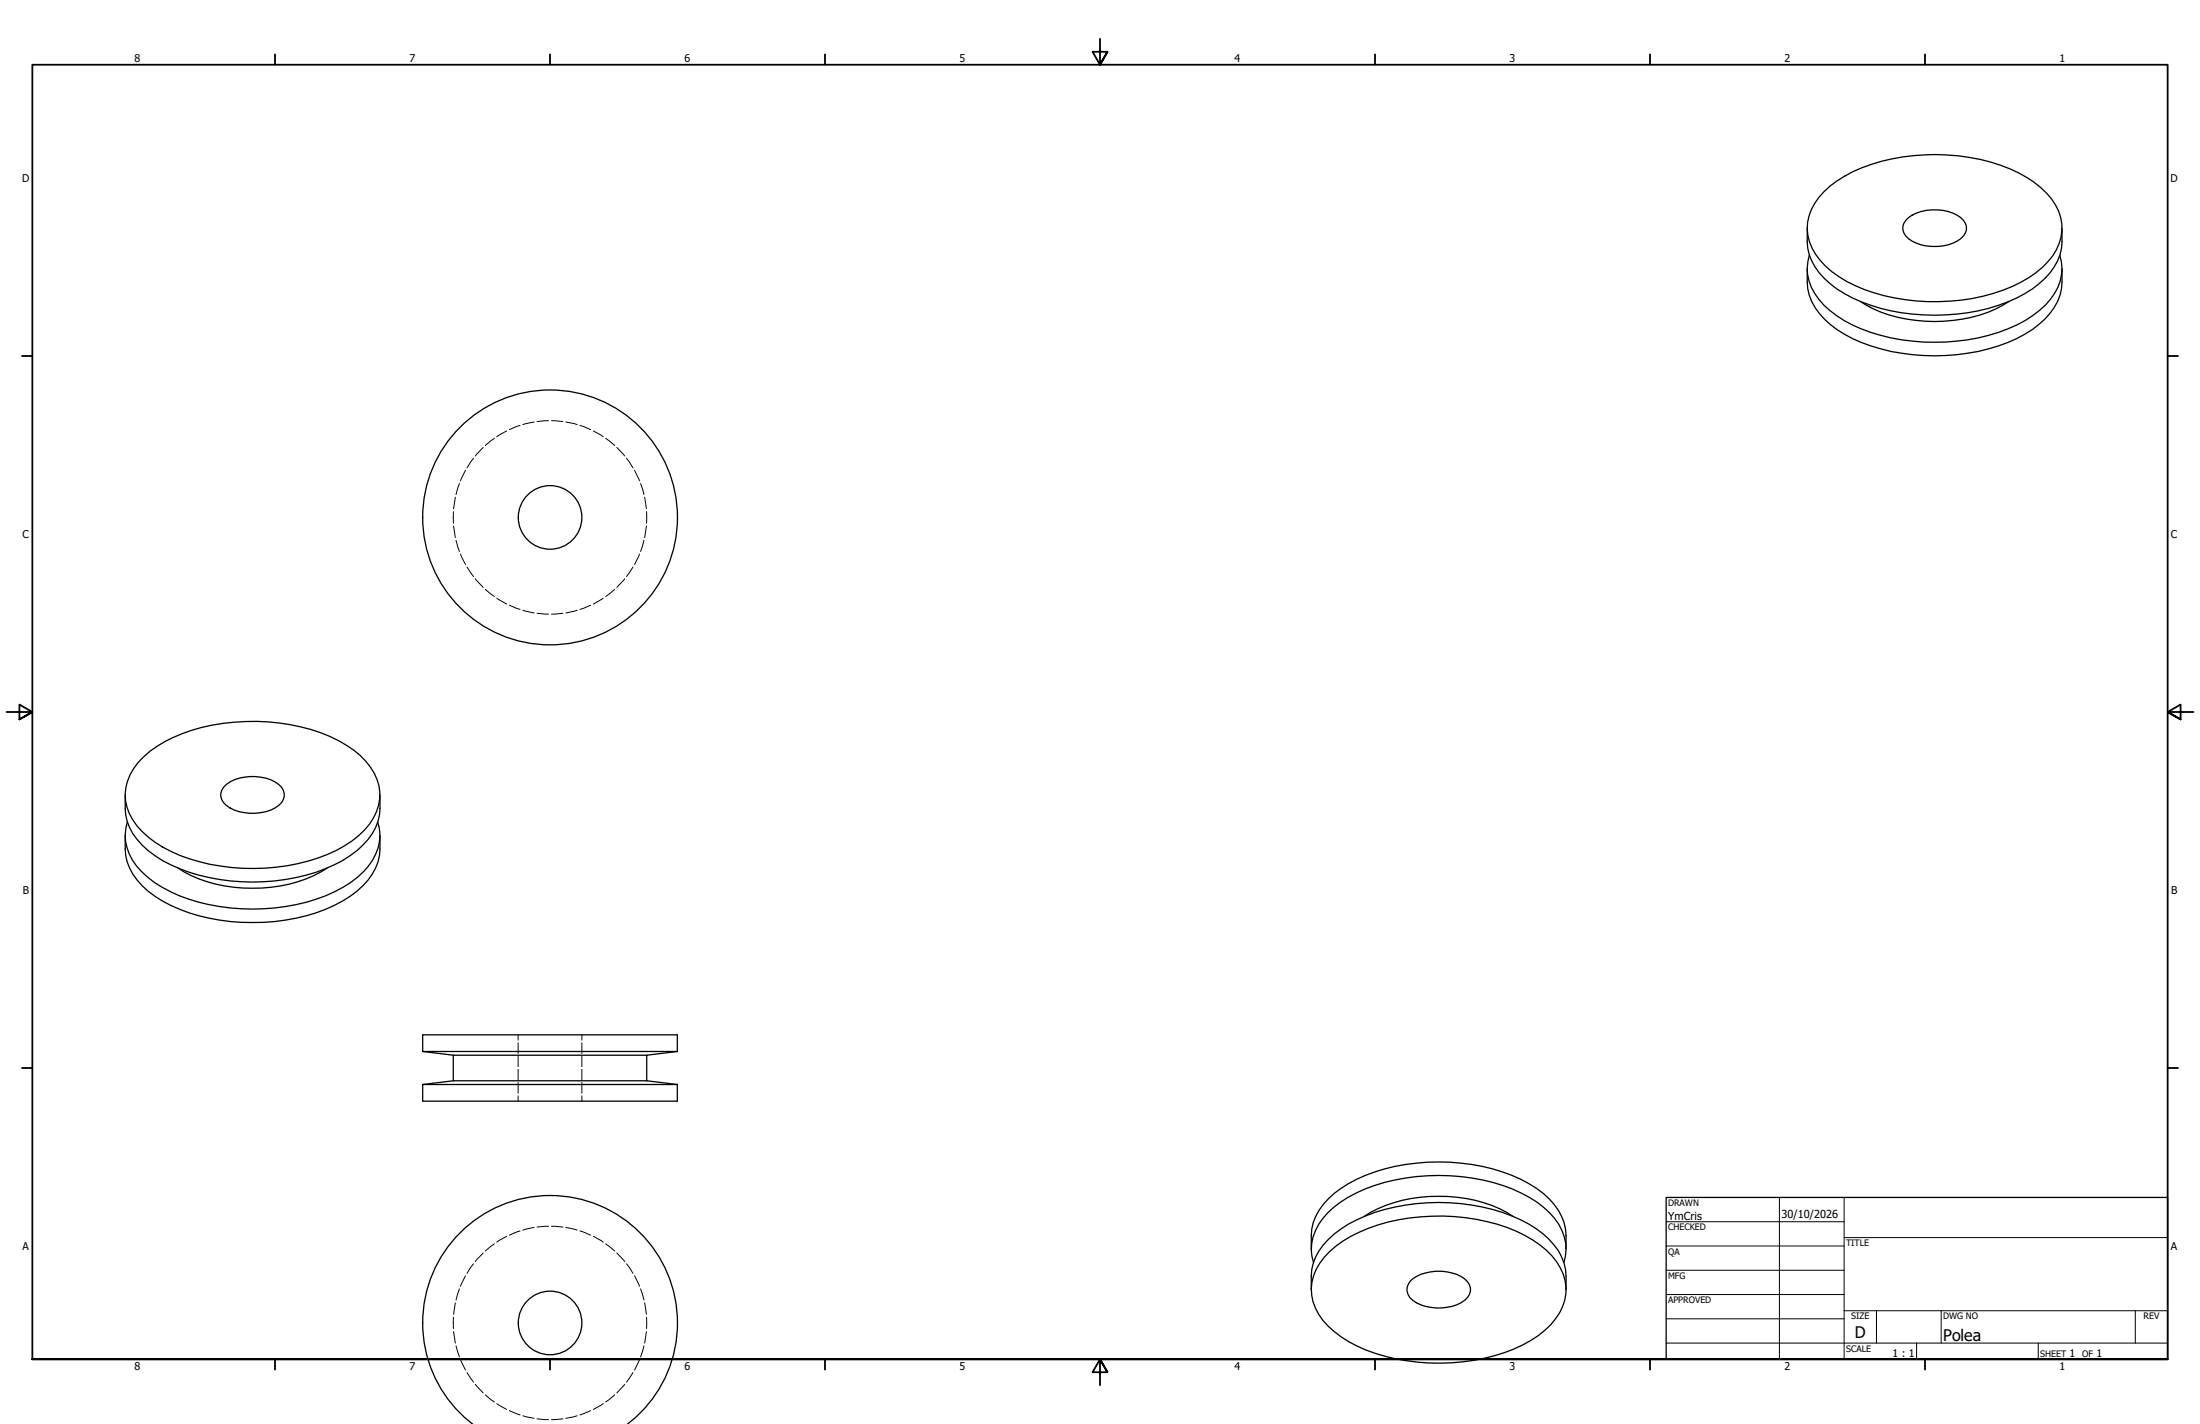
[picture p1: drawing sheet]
<svg xmlns="http://www.w3.org/2000/svg" width="864mm" height="559mm" viewBox="0 0 864 559" stroke-linecap="round" stroke-linejoin="round" font-family="sans-serif">
<!-- layer: Hidden (ANSI) -->
<g fill="none" stroke="#000" stroke-width=".39">
<path d="M185.9 179.8l-2.6 3.8M189.7 175.6l-3.1 3.3M194.1 172l-3.6 2.8M198.9 169.1l-3.9 2.3M204.2 166.9l-4.2 1.7M209.7 165.6l-4.5 1M215.3 165.1l-4.5 .3M216.5 165.1l4.5 .3M222.1 165.6l4.5 1M227.6 166.9l4.2 1.7M232.9 169.1l3.9 2.3M237.7 172l3.6 2.8"/>
<path d="M242.1 175.6l3.1 3.3M245.9 179.8l2.6 3.8M178.8 195.1l-.7 4.5M180.3 189.7l-1.3 4.4M182.7 184.5l-1.9 4.2M249.1 184.5l1.9 4.2M251.5 189.7l1.3 4.4M253 195.1l.7 4.5M178 200.8v4.5M178.1 206.4l.7 4.5M179 212l1.3 4.4M180.8 217.4l1.9 4.2"/>
<path d="M251 217.4l-1.9 4.2M252.8 212l-1.3 4.4M253.7 206.4l-.7 4.5M253.8 200.8v4.5M183.3 222.5l2.6 3.8M186.6 227.1l3.1 3.4M190.5 231.3l3.6 2.8M195 234.8l3.9 2.2M200 237.5l4.2 1.6M205.2 239.5l4.5 1M226.6 239.5l-4.5 1M231.8 237.5l-4.2 1.6"/>
<path d="M236.8 234.8l-3.9 2.2M241.3 231.3l-3.6 2.8M245.2 227.1l-3.1 3.4M248.5 222.5l-2.6 3.8M210.8 240.7l4.5 .3M221 240.7l-4.5 .3M203.4 406.1v2.1M203.4 409.2v4.2M203.4 414.4v4.2M203.4 419.6v4.2M228.4 406.1v2.1M228.4 409.2v4.2"/>
<path d="M228.4 414.4v4.2M228.4 419.6v4.2M203.4 424.8v4.2M203.4 430v2.1M228.4 424.8v4.2M228.4 430v2.1M185.9 495.9l-2.6 3.8M189.7 491.7l-3.1 3.3M194.1 488.1l-3.6 2.8M198.9 485.1l-3.9 2.3M204.2 483l-4.2 1.7M209.7 481.6l-4.5 1.1"/>
<path d="M215.3 481.2l-4.5 .3M216.5 481.2l4.5 .3M222.1 481.6l4.5 1.1M227.6 483l4.2 1.7M232.9 485.1l3.9 2.3M237.7 488.1l3.6 2.8M242.1 491.7l3.1 3.3M245.9 495.9l2.6 3.8M178 516.9v4.5M178.8 511.2l-.7 4.5M180.3 505.8l-1.3 4.4M182.7 500.6l-1.9 4.2"/>
<path d="M249.1 500.6l1.9 4.2M251.5 505.8l1.3 4.4M253 511.2l.7 4.5M253.8 516.9v4.5M178.1 522.5l.7 4.5M179 528.1l1.3 4.3M180.8 533.5l1.9 4.2M183.3 538.6l2.6 3.8M248.5 538.6l-2.6 3.8M251 533.5l-1.9 4.2M252.8 528.1l-1.3 4.3M253.7 522.5l-.7 4.5"/>
<path d="M186.6 543.2l3.1 3.4M190.5 547.4l3.6 2.8M195 550.8l3.9 2.3M200 553.6l4.2 1.6M205.2 555.6l4.5 1M210.8 556.8l4.5 .3M221 556.8l-4.5 .3M226.6 555.6l-4.5 1M231.8 553.6l-4.2 1.6M236.8 550.8l-3.9 2.3M241.3 547.4l-3.6 2.8M245.2 543.2l-3.1 3.4"/>
</g>
<!-- layer: Visible (ANSI) -->
<g fill="none" stroke="#000" stroke-width=".51">
<path d="M716 75.2a52 52 0 0 1 26.6-12.8 79.1 79.1 0 0 1 49.8 5.4 33.2 33.2 0 0 1 15.7 15.1 18.4 18.4 0 0 1-4.3 19.8 49.7 49.7 0 0 1-25.5 13.6 79.8 79.8 0 0 1-53.4-5.9 30.1 30.1 0 0 1-14.6-15.5 19 19 0 0 1 5.7-19.7zM709.4 89.5a22.8 22.8 0 0 0 3.1 15.2 39.9 39.9 0 0 0 21.9 15.1 81.2 81.2 0 0 0 57.2-2.8 31 31 0 0 0 17.1-17.1l.7-5v-5.4M749.2 85.4a18.6 18.6 0 0 1 20.5 0 4.9 4.9 0 0 1 0 8.3 18.6 18.6 0 0 1-20.5 0 4.9 4.9 0 0 1 0-8.3zM709.4 105.5a22.8 22.8 0 0 0 3.1 15.1 39.9 39.9 0 0 0 21.9 15.2 81.2 81.2 0 0 0 57.2-2.9 30.9 30.9 0 0 0 17.1-17.1l.7-5.1v-5.2M710.2 100.1a19.2 19.2 0 0 0 5.8 19.7 52.6 52.6 0 0 0 26.3 12.8 80.9 80.9 0 0 0 49.4-5.1 34 34 0 0 0 16.1-14.8 17.7 17.7 0 0 0 .7-12.6M730.2 118.3a55.2 55.2 0 0 0 36.6 7.4 48.9 48.9 0 0 0 21.8-7.4M56.3 297.1a56.2 56.2 0 0 1 31.3-13.3 79.1 79.1 0 0 1 45.3 6.8 30.5 30.5 0 0 1 15.1 15.3 18.7 18.7 0 0 1-4.9 19.9 50.4 50.4 0 0 1-26.1 13.1 80 80 0 0 1-49.9-4.8 30.6 30.6 0 0 1-17.3-17.4 19.4 19.4 0 0 1 6.5-19.6zM49.1 311.9a23.4 23.4 0 0 0 3 15.3 41.3 41.3 0 0 0 22.1 15.1 80.5 80.5 0 0 0 57.1-3 30.9 30.9 0 0 0 17.1-17l.8-5.1v-5.3M87.8 308.9a16.9 16.9 0 0 1 16.6-3.5 8.8 8.8 0 0 1 7.2 5.9 5.7 5.7 0 0 1-3.7 5.8 18.9 18.9 0 0 1-19-1 4.8 4.8 0 0 1-1.1-7.2zM49.1 327.9a23.3 23.3 0 0 0 3 15.1 40.9 40.9 0 0 0 22.1 15.2 80.5 80.5 0 0 0 57.1-2.9 30.9 30.9 0 0 0 17.1-17.1l.8-5v-5.3M50 322.6a19.1 19.1 0 0 0 5.7 19.5 52.7 52.7 0 0 0 26.2 12.9 79.8 79.8 0 0 0 49.5-5.1 30.1 30.1 0 0 0 17.1-17.3 16.3 16.3 0 0 0-.2-10M70 340.7a54.7 54.7 0 0 0 36.5 7.5 50.2 50.2 0 0 0 21.8-7.5"/>
<path d="M165.9 412.6h100M177.9 414.1h76M177.9 414.1v10M265.9 412.6v-6.5h-100v6.5l12 1.5M265.9 412.6l-12 1.5v10M165.9 425.6h100M165.9 425.6v6.5h100v-6.5M177.9 424.1h76M177.9 424.1l-12 1.5M253.9 424.1l12 1.5M535.6 477.3a56.9 56.9 0 0 1 40.1-7 46.1 46.1 0 0 1 18.2 7M514.7 490.2a22.8 22.8 0 0 1 3.1-15.2 40.5 40.5 0 0 1 22-15.1 80.3 80.3 0 0 1 57.1 2.8 32.9 32.9 0 0 1 16.1 14.7 23.8 23.8 0 0 1 1.7 12.8"/>
<path d="M515.6 495.4a18.9 18.9 0 0 1 5.7-19.5 54.3 54.3 0 0 1 30.5-13.6 79.3 79.3 0 0 1 45.2 5.8 33.2 33.2 0 0 1 16.2 14.8 16.9 16.9 0 0 1 .7 12.5M521.9 491.2a56.8 56.8 0 0 1 31.3-13.2 78.9 78.9 0 0 1 45.3 6.8 31 31 0 0 1 15.2 15.3 18.7 18.7 0 0 1-5 19.8 51.1 51.1 0 0 1-26.1 13.1 80.2 80.2 0 0 1-50-4.8 36.1 36.1 0 0 1-14.9-12.5 18 18 0 0 1 2.1-22.3zM514.7 506.1a22.9 22.9 0 0 1 3.1-15.2 41.4 41.4 0 0 1 22-15.2 80.7 80.7 0 0 1 57.1 3 33.2 33.2 0 0 1 16.1 14.6 23.9 23.9 0 0 1 1.7 12.8M553.4 503a17.3 17.3 0 0 1 16.6-3.4 8.6 8.6 0 0 1 7.2 5.9 6.8 6.8 0 0 1-5.3 6.5 19.3 19.3 0 0 1-17.4-1.8 5 5 0 0 1-1.1-7.2zM185.5 558.8a50 50 0 0 1-6.4-73.4 50 50 0 0 1 73.7 0 50 50 0 0 1-6.5 73.4"/>
<circle cx="215.9" cy="203" r="12.5"/>
<circle cx="215.9" cy="203" r="50"/>
<circle cx="215.9" cy="519.1" r="12.5"/>
</g>
<!-- layer: Border (ANSI) -->
<g fill="none" stroke="#000" stroke-width=".7">
<path d="M431.8 15.2v10.2l-2.9-5.1h5.8l-2.9 5.1 2.9-5.1M107.9 21.3v4.1M215.9 21.3v4.1M323.8 21.3v4.1M539.8 21.3v4.1M647.7 21.3v4.1M755.6 21.3v4.1M8.6 139.7h4.1M850.9 139.7h4.1M2.5 279.4h10.2l-5.1-2.9v5.8l5.1-2.9-5.1 2.9M861.1 279.4h-10.2l5.1-2.9v5.8l-5.1-2.9 5.1 2.9M8.6 419.1h4.1"/>
<path d="M850.9 419.1h4.1M12.7 533.4v-508h838.2v508h-838.2h838.2M107.9 533.4v4.1M215.9 533.4v4.1M323.8 533.4v4.1M434.7 538.5l-2.9-5.1 2.9 5.1h-5.8l2.9-5.1v10.2M539.8 533.4v4.1M647.7 533.4v4.1M755.6 533.4v4.1"/>
</g>
<!-- layer: Title (ANSI) -->
<g fill="none" stroke="#000" stroke-width=".39">
<path d="M654 479.4h69.9M698.5 469.9v63.5M723.9 469.9v63.5M654 488.9h69.9M654 498.5h69.9M723.9 485.6h127M654 508h69.9M654 517.5h69.9M723.9 514.3h127M736.6 514.3v12.7M762 514.3v12.7M838.2 514.3v12.7"/>
<path d="M654 527h196.9M752.3 527v6.4M800.1 527v6.4"/>
</g>
<path d="M654 469.9h196.9v63.5h-196.9z" fill="none" stroke="#000" stroke-width=".51"/>
<g font-size="6.3">
<text x="728.1" y="524.9">D</text>
<text x="762.8" y="526.2">Polea</text>
</g>
<g font-size="4.3">
<text x="654.8" y="478.6">YmCris</text>
<text x="699.3" y="478">30/10/2026</text>
</g>
<g font-size="4.2">
<text x="52.8" y="24.4">8</text>
<text x="160.8" y="24.4">7</text>
<text x="268.7" y="24.4">6</text>
<text x="376.7" y="24.4">5</text>
<text x="484.6" y="24.4">4</text>
<text x="592.6" y="24.4">3</text>
<text x="700.5" y="24.4">2</text>
<text x="808.5" y="24.4">1</text>
<text x="8.8" y="71.4">D</text>
<text x="852" y="71.4">D</text>
<text x="8.9" y="211.1">C</text>
<text x="852.2" y="211.1">C</text>
<text x="9" y="350.8">B</text>
<text x="852.2" y="350.8">B</text>
<text x="8.9" y="490.5">A</text>
<text x="852.2" y="490.5">A</text>
<text x="742.9" y="532.6">1 : 1</text>
<text x="812.4" y="532.6">1</text>
<text x="823" y="532.6">1</text>
<text x="52.8" y="537.5">8</text>
<text x="160.8" y="537.5">7</text>
<text x="268.7" y="537.5">6</text>
<text x="376.7" y="537.5">5</text>
<text x="484.6" y="537.5">4</text>
<text x="592.6" y="537.5">3</text>
<text x="700.5" y="537.5">2</text>
<text x="808.5" y="537.5">1</text>
</g>
<g font-size="3.5">
<text x="654.8" y="473.2">DRAWN</text>
<text x="654.8" y="482.8">CHECKED</text>
<text x="724.7" y="488.9">TITLE</text>
<text x="654.8" y="492.3">QA</text>
<text x="654.8" y="501.8">MFG</text>
<text x="654.8" y="511.4">APPROVED</text>
<text x="726.7" y="517.7">SIZE</text>
<text x="762.8" y="517.7">DWG NO</text>
<text x="841.4" y="517.7">REV</text>
<text x="724.7" y="530.4">SCALE</text>
<text x="800.9" y="532.6">SHEET</text>
<text x="817.4" y="532.6">OF</text>
</g>
</svg>
